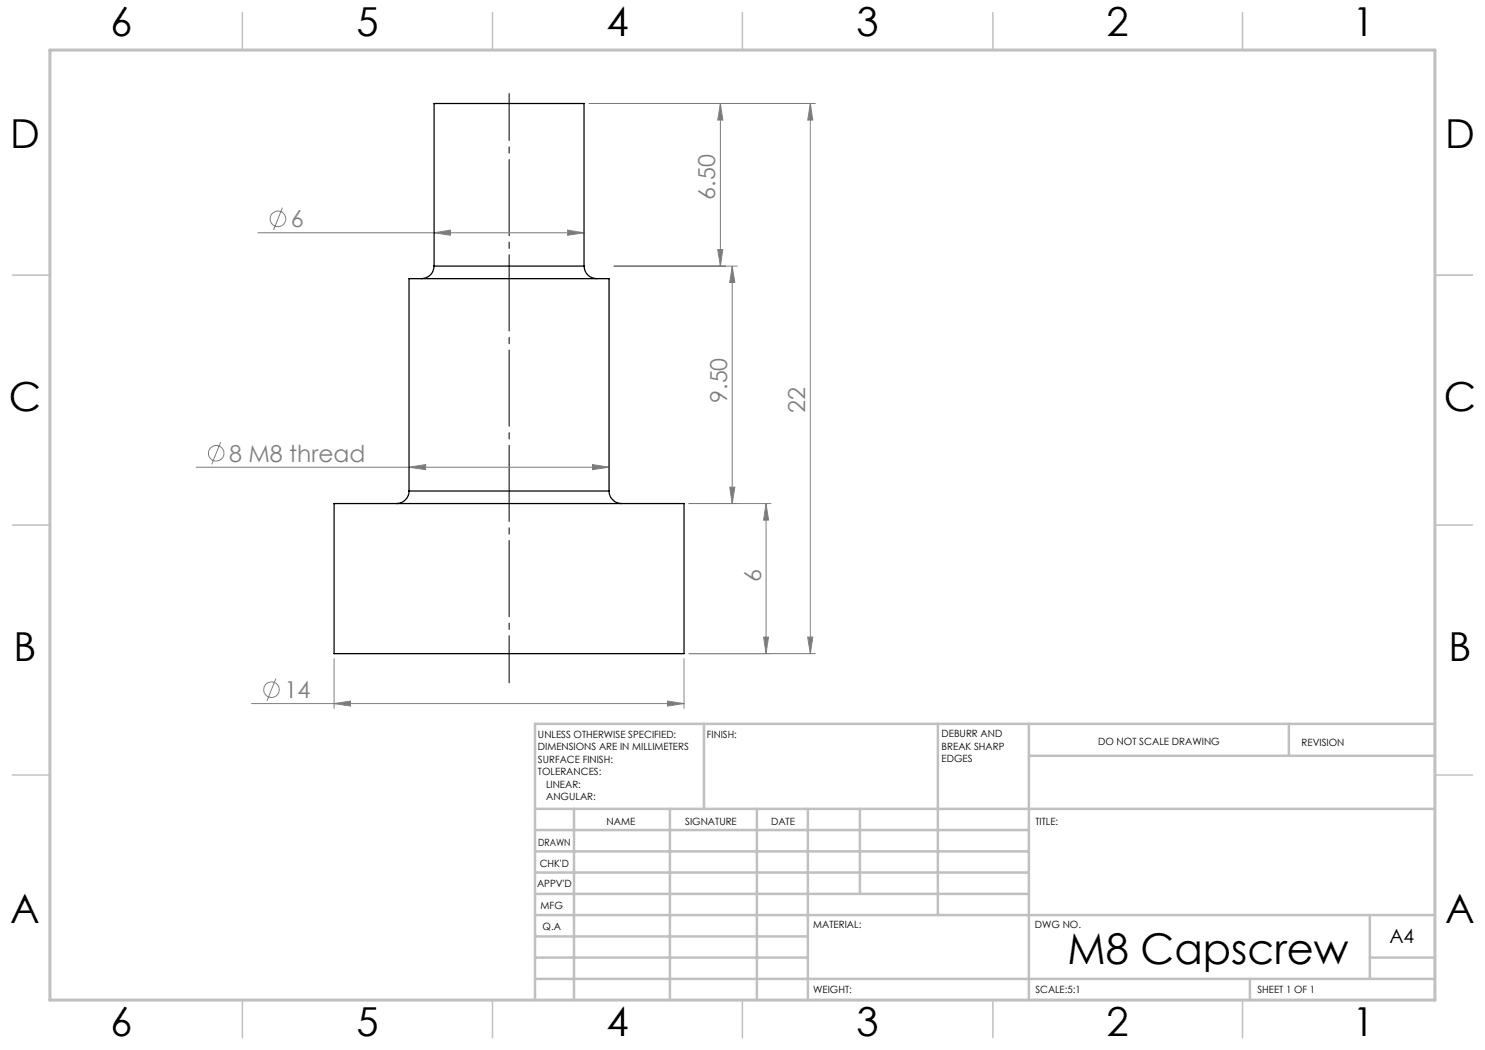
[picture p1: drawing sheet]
<svg xmlns="http://www.w3.org/2000/svg" width="297mm" height="210mm" viewBox="0 0 297 210" stroke-linecap="round" stroke-linejoin="round" font-family="sans-serif">
<g fill="none" stroke="#808080" stroke-width=".2">
<path d="M117.8 20.7h45.3M144.1 20.7l.5 3.3h-1.1zM144.1 20.7v32.5M162.1 20.7l.5 3.3h-1.1zM162.1 20.7v110M51.6 46.6h65.2M56.5 41.5l-1.8 4.5M86.8 46.6l3.3-.6v1.1zM113.5 46l3.3 .6-3.3 .5zM122.8 53.2h24.7M143.5 49.9h1.1l-.5 3.3zM146.4 53.2l.6 3.3h-1.1z"/>
<path d="M146.4 53.2v47.5M39.2 93.4h82.6M44.1 88.4l-1.8 4.5M81.8 93.4l3.3-.5v1zM118.5 92.9l3.3 .5-3.3 .5zM145.9 97.4h1.1l-.6 3.3zM153.2 100.7l.5 3.3h-1zM153.2 100.7v30M154.2 100.7h-16.4M55.2 135.7l-1.8 4.5M66.8 131.7v10M136.8 131.7v10"/>
<path d="M137.8 130.7h25.3M152.7 127.4h1l-.5 3.3zM161.5 127.4h1.1l-.5 3.3zM50.3 140.7h86.5M66.8 140.7l3.3-.5v1zM133.5 140.2l3.3 .5-3.3 .5z"/>
<circle cx="55.6" cy="43.8" r="1.56"/>
<circle cx="43.2" cy="90.6" r="1.55"/>
<circle cx="54.3" cy="137.9" r="1.56"/>
</g>
<path d="M101.8 18.7v117.9" fill="none" stroke="#000" stroke-width=".2" stroke-dasharray="15.2 1.3 1.3 1.3" stroke-dashoffset="5.8"/>
<path d="M287 55h7.5M287 144.8v55.2h-187.2" fill="none" stroke="#c0c0c0" stroke-width=".2"/>
<g fill="none" stroke="#c0c0c0" stroke-width=".5">
<path d="M140.8 144.8v17M187.6 144.8v38.2M205.8 144.8v55.2M205.8 151.2h81.2M257.8 144.8v6.4M287 144.8h-180v55.2M107 161.8h180M107 178.8h98.8M107 174.5h98.8M107 170.3h98.8M107 166h98.8M114.8 161.8v38.2"/>
<path d="M134 161.8v38.2M151.4 161.8v38.2M161.6 161.8v38.2M172 161.8v17M107 195.8h180M107 191.5h54.6M107 187.3h54.6M107 183h180M250 195.8v4.2M274 191.5h13M274 183v12.8"/>
</g>
<g fill="none" stroke="#c0c0c0" stroke-width=".3">
<path d="M48.5 2.5v7.5M98.5 2.5v7.5M148.5 2.5v7.5M198.6 2.5v7.5M248.5 2.5v7.5M2.5 55h7.5M287 55h7.5M2.5 105h7.5M287 105h7.5M2.5 155h7.5M287 155h7.5M48.5 200v7.5"/>
<path d="M98.5 200v7.5M148.5 200v7.5M198.6 200v7.5M248.5 200v7.5"/>
</g>
<path d="M10 10h277v190h-277z" fill="none" stroke="#c0c0c0" stroke-width=".6"/>
<g fill="#808080">
<path d="M133.5 140.2l3.3 .5-3.3 .5zM66.8 140.7l3.3-.5v1z"/>
<path d="M81.8 93.4l3.3-.5v1zM118.5 92.9l3.3 .5-3.3 .5zM86.8 46.6l3.3-.6v1.1zM113.5 46l3.3 .6-3.3 .5z"/>
<path d="M152.7 127.4h1l-.5 3.3zM153.2 100.7l.5 3.3h-1z"/>
<path d="M144.1 20.7l.5 3.3h-1.1zM143.5 49.9h1.1l-.5 3.3zM146.4 53.2l.6 3.3h-1.1zM145.9 97.4h1.1l-.6 3.3zM162.1 20.7l.5 3.3h-1.1zM161.5 127.4h1.1l-.5 3.3z"/>
</g>
<path d="M86.8 53.2a2.53 2.53 0 0 1-2.5 2.5M86.8 53.2v-32.5h30v32.5M86.8 53.2h30M116.8 53.2a2.53 2.53 0 0 0 2.5 2.5M81.8 98.2a2.53 2.53 0 0 1-2.5 2.5M81.8 98.2v-42.5h40v42.5M81.8 98.2h40M121.8 98.2a2.53 2.53 0 0 0 2.5 2.5M66.8 100.7h70v30h-70z" fill="none" stroke="#000" stroke-width=".25"/>
<text font-size="8.5" x="213.5" y="192.7">M8 Capscrew</text>
<g font-size="8">
<text x="22.1" y="7.1">6</text>
<text x="71.3" y="7.2">5</text>
<text x="121.3" y="7.2">4</text>
<text x="171.3" y="7.2">3</text>
<text x="221.3" y="7.2">2</text>
<text x="270.5" y="7.2">1</text>
<text x="2" y="29.7">D</text>
<text x="289" y="29.7">D</text>
<text x="1.8" y="82.2">C</text>
<text x="288.8" y="82.2">C</text>
<text x="2.7" y="132.2">B</text>
<text x="289.7" y="132.2">B</text>
<text x="2" y="184.6">A</text>
<text x="289" y="184.7">A</text>
<text x="22.1" y="207.1">6</text>
<text x="71.3" y="207.2">5</text>
<text x="121.3" y="207.2">4</text>
<text x="171.3" y="207.2">3</text>
<text x="221.3" y="207.2">2</text>
<text x="270.5" y="207.2">1</text>
</g>
<g font-size="4.7" fill="#808080">
<text x="143.1" y="39.9" transform="rotate(-90 143.1 39.9)">6.50</text>
<text x="58.2" y="45.5">6</text>
<text x="145.4" y="80.6" transform="rotate(-90 145.4 80.6)">9.50</text>
<text x="161.1" y="82.6" transform="rotate(-90 161.1 82.6)">22</text>
<text x="45.8" y="92.3">8 M8 thread</text>
<text x="152.2" y="116.5" transform="rotate(-90 152.2 116.5)">6</text>
<text x="56.9" y="139.6">14</text>
</g>
<text font-size="3.9" x="277.9" y="188.5">A4</text>
<g font-size="2">
<text x="107.6" y="147.6">UNLESS OTHERWISE SPECIFIED:</text>
<text x="141.4" y="147.6">FINISH:</text>
<text x="188.3" y="147.5">DEBURR AND</text>
<text x="188.3" y="150">BREAK SHARP</text>
<text x="219.6" y="149">DO NOT SCALE DRAWING</text>
<text x="260.3" y="149.2">REVISION</text>
<text x="107.6" y="150.1">DIMENSIONS ARE IN MILLIMETERS</text>
<text x="107.6" y="152.6">SURFACE FINISH:</text>
<text x="107.6" y="155.1">TOLERANCES:</text>
<text x="188.3" y="152.5">EDGES</text>
<text x="109.2" y="157.6">LINEAR:</text>
<text x="109.2" y="160.1">ANGULAR:</text>
<text x="121.3" y="165">NAME</text>
<text x="137" y="164.9">SIGNATURE</text>
<text x="154.2" y="164.9">DATE</text>
<text x="207.1" y="164.9">TITLE:</text>
<text x="107.6" y="169.1">DRAWN</text>
<text x="107.9" y="173.3">CHK'D</text>
<text x="107.4" y="177.4">APPV'D</text>
<text x="108.1" y="181.8">MFG</text>
<text x="108.5" y="186">Q.A</text>
<text x="162.6" y="185.5">MATERIAL:</text>
<text x="207" y="185.5">DWG NO.</text>
<text x="162.6" y="198.5">WEIGHT:</text>
<text x="207.1" y="198.6">SCALE:5:1</text>
<text x="251.5" y="198.6">SHEET 1 OF 1</text>
</g>
</svg>
